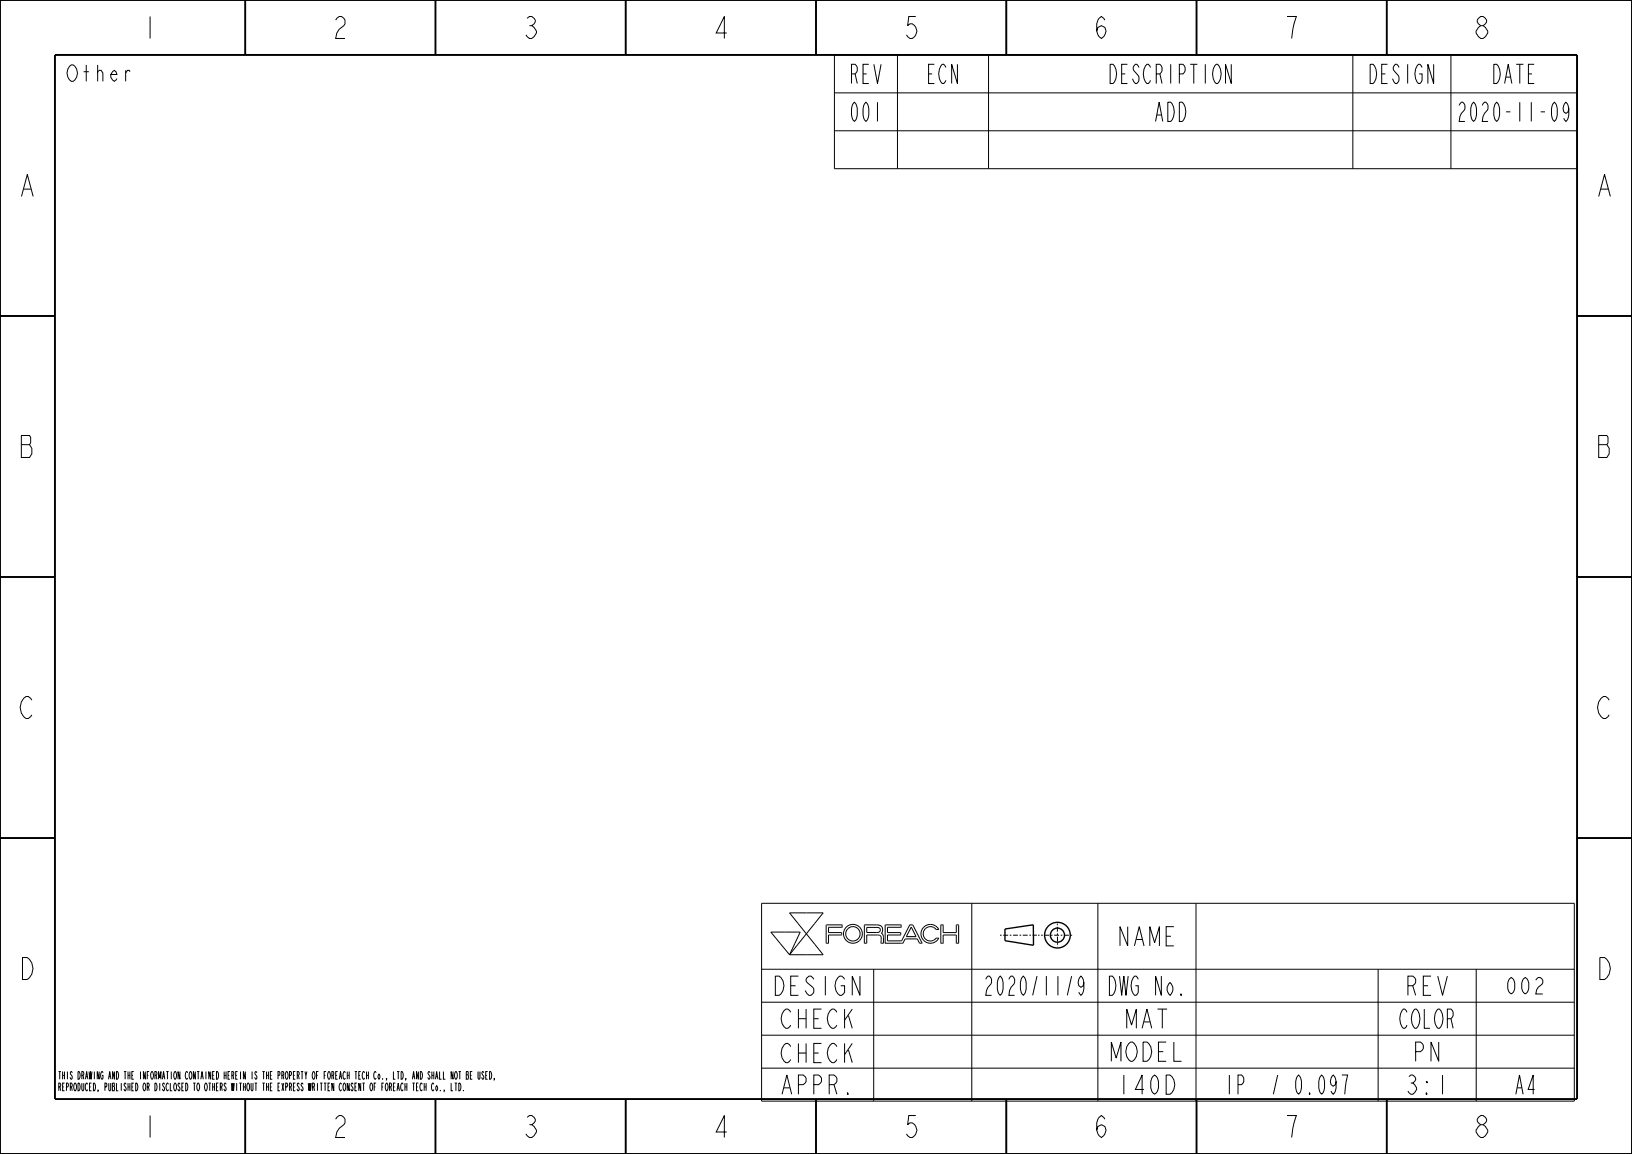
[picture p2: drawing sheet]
<svg xmlns="http://www.w3.org/2000/svg" width="297mm" height="210mm" viewBox="0 0 297 210" stroke-linecap="round" stroke-linejoin="round" font-family="sans-serif">
<g fill="none" stroke="#000" stroke-width=".18">
<path d="M22.9 12.8v2M23.7 13.1l-.2-.3h-.3l-.3 .5M151.9 10h135.1v20.7h-135.1zM151.9 16.9h135.1M163.3 10v20.7M179.9 10v20.7M202 11.7a.96 .96 0 0 1 1.1 .9 2.6 2.6 0 0 1-.6 2.6h-.5zM224.1 11.7v3.5l-1.1-3.5v3.5M246.2 10v20.7M264 10v20.7M265.5 19.2l.4-.6h.3a1.25 1.25 0 0 1-.3 2l-.2 .6-.2 .9h1.1M285.5 19.8l-.1 .6-.4 .2a1.24 1.24 0 0 1 0-2 2.91 2.91 0 0 1 0 3.5l-.4-.6"/>
<path d="M151.9 23.8h135.1M138.6 164.4h147.9v36h-147.9zM138.6 176.4h147.9M140.3 169.6h5.3l-1.9 4.1zM143.7 166.1h6.1l-3.1 3.8zM146.7 169.9l-3 3.8M146.7 169.9l3.1 3.8h-6.1M150.4 168.3h2.9l-.1 .4h-2.4v1h2.3l.1 .4h-2.4l-.1 1.5h-.3zM157.3 168.3h2.4l.7 .3 .2 .4v.5l-.2 .3 .3 .5 .1 1.3h-.5v-1.3l-.6-.2h-2v1.5h-.4zM157.7 168.8h2.2l.2 .2 .1 .4-.4 .3h-2.1zM159 176.4v24M161.1 168.3h2.9v.4h-2.5v1l2.4 .1v.3h-2.4v1.1h2.6l1.5-2.9h.5l1.7 3.3h-.5l-.4-.7h-2.2l-.4 .7h-3.2z"/>
<path d="M165.8 168.7l.9 1.7h-1.8zM166.1 168.3h.1M170.4 169.1l-.7-.4h-.8l-.6 .4-.3 .8 .3 .8 .6 .5h.8l.7-.5M170.4 170.7h.1M170.4 169.2h.1M170.4 170.7h.4M170.4 169.2h.4M170.8 170.7h.1M170.8 169.1l-.3-.4-.5-.3-.5-.2-.6 .1-.9 .6-.3 .5-.1 .5 .3 1.1 .5 .3 .5 .3h.6l.5-.1 .5-.3 .3-.5M170.8 169.1h.1M171.2 168.3h.4v1.4h2.4v-1.4h.4v3.3h-.4v-1.5h-2.4v1.5h-.4zM176.8 164.4v36"/>
<path d="M199.8 164.4v36M217.6 164.4v36M250.8 176.4v24M268.6 176.4v24M52 197.8h.2l.1-.2-.1-.5h-.2v1.4M52.7 197.8h.2l.1-.2-.1-.5h-.2v1.4M52.9 197.8l.1 .7M53.4 197.8h.2M53.7 197.1h-.3v1.4h.3M54.1 195.7h.2l.1-.2-.1-.5h-.2v1.4M54.3 195.7l.1 .7M54.4 197.3l-.1-.2a.45 .45 0 0 0-.2 .4 .45 .45 0 0 0 .3 .4v.4l-.1 .2-.2-.4"/>
<path d="M54.8 195h.4M55 195v1.4M55.1 197.3l-.1-.2a.45 .45 0 0 0-.2 .4 .45 .45 0 0 0 .3 .4v.4l-.1 .2-.2-.4M55.5 195l.2 1.4M55.8 195l-.1 .7M56.1 197.1l.1 1.4 .2-1.4 .1 1.4 .1-1.4M56.9 197.8h.2l.1-.2-.1-.5h-.2v1.4M57 195a.95 .95 0 0 1 0 1.4 1.23 1.23 0 0 1 0-1.4zM57.1 197.8l.1 .7M57.6 195.7h.2M57.8 197.1v1.4M57.9 195h-.3v1.4"/>
<path d="M58.3 197.1h.4M58.5 197.1v1.4M59 197.1h.4M59 195.7h.2M59.2 197.1v1.4M59.3 195h-.3v1.4M59.7 197.8h.2M59.8 195a.95 .95 0 0 1 0 1.4 1.23 1.23 0 0 1 0-1.4zM60 197.1h-.3v1.4h.3M60.4 195.7h.2l.1-.2-.1-.5h-.2v1.4M60.6 195.7l.1 .7M60.7 197.1v1.4l-.3-1.4v1.4"/>
<path d="M61.1 195.7h.2M61.4 195h-.3v1.4h.3M61.8 196.4l.2-1.4 .2 1.4M61.8 195.9h.3M62.8 195.2l-.1-.2a.95 .95 0 0 0 0 1.4l.1-.2M63.2 195.7h.3M63.2 195v1.4M63.5 195v1.4M80.9 198.5l-.1-.1v.3M82.1 197.1v1.4h.3M83 197.1v1.4M83.5 197.1h.2a1.23 1.23 0 0 1 0 1.4h-.2z"/>
<path d="M84.3 198.4l.1 .1zM85.9 195h-.3v1.4h.3M87 195v1.2l.1 .2 .2-.2v-1.2M88 195.2l-.1-.2a.45 .45 0 0 0-.2 .4 .45 .45 0 0 0 .3 .4v.4l-.1 .2-.2-.4M88.4 195.7h.2M88.7 195h-.3v1.4h.3M89.1 195h.2a1.23 1.23 0 0 1 0 1.4h-.2zM90 196.4l-.1-.1v.3M138.6 182.4h147.9M138.6 188.4h147.9M138.6 194.4h147.9"/>
<circle cx="155.2" cy="169.9" r="1.31"/>
<circle cx="155.2" cy="169.9" r="1.71"/>
</g>
<g fill="none" stroke="#000" stroke-width=".35">
<path d="M0 0h297v210h-297zM10 10h277v190h-277zM44.6 0v10M79.3 0v10M113.9 0v10M148.5 0v10M183.1 0v10M217.7 0v10M252.4 0v10M-.1 57.5h10M286.9 57.5h10M-.1 105h10"/>
<path d="M286.9 105h10M-.1 152.5h10M286.9 152.5h10M44.6 200v10M79.3 200v10M113.9 200v10M148.5 200v10M183.1 200v10M217.7 200v10M252.4 200v10"/>
</g>
<g fill="none" stroke="#000" stroke-width=".25">
<path d="M182.9 169.1l5.1-.8 .1 3.7-5.2-.8z"/>
<circle cx="192.4" cy="170.2" r="2.34"/>
<circle cx="192.4" cy="170.2" r="1.29"/>
</g>
<path d="M182 170.2h6.7M192.4 168.1l.1 4.2M195.1 170.2h-6.2" fill="none" stroke="#000" stroke-width=".18" stroke-dasharray=".3 .3 .9 .3" stroke-linecap="butt"/>
<g font-size="5.2">
<text x="26" y="7">1</text>
<text x="60.6" y="7">2</text>
<text x="95.3" y="7">3</text>
<text x="129.9" y="7">4</text>
<text x="164.5" y="7">5</text>
<text x="199.1" y="7">6</text>
<text x="233.8" y="7">7</text>
<text x="268.4" y="7">8</text>
<text x="3.7" y="35.8">A</text>
<text x="290.7" y="35.8">A</text>
<text x="3.6" y="83.3">B</text>
<text x="290.7" y="83.3">B</text>
<text x="3.6" y="130.8">C</text>
<text x="290.7" y="130.8">C</text>
<text x="3.6" y="178.3">D</text>
<text x="290.7" y="178.3">D</text>
<text x="26" y="207">1</text>
<text x="60.6" y="207">2</text>
<text x="95.3" y="207">3</text>
<text x="129.9" y="207">4</text>
<text x="164.5" y="207">5</text>
<text x="199.1" y="207">6</text>
<text x="233.8" y="207">7</text>
<text x="268.4" y="207">8</text>
</g>
<g font-size="4.6">
<text x="155" y="15.2">REV</text>
<text x="169.1" y="15.2">ECN</text>
<text x="203.7" y="15.2">DESCRIPTION</text>
<text x="250" y="15.2">DESIGN</text>
<text x="272.1" y="15.2">DATE</text>
<text x="155" y="22.1">001</text>
<text x="210.5" y="22.1">ADD</text>
<text x="267" y="22.1">2020-11-09</text>
<text x="204.2" y="172.1">NAME</text>
<text x="142" y="181.1">DESIGN</text>
<text x="180.6" y="181.1">2020/11/9</text>
<text x="202.8" y="181.1">DWG No.</text>
<text x="256.3" y="181.1">REV</text>
<text x="143.1" y="187.1">CHECK</text>
<text x="205.3" y="187.1">MAT</text>
<text x="255.5" y="187.1">COLOR</text>
<text x="143.1" y="193.4">CHECK</text>
<text x="203" y="193.1">MODEL</text>
<text x="257.4" y="193.1">PN</text>
<text x="143.1" y="199.1">APPR.</text>
<text x="204.2" y="199.1">140D</text>
<text x="223.1" y="199.1">IP</text>
<text x="231.1" y="199.1">/</text>
<text x="236.3" y="199.1">0.097</text>
<text x="256.3" y="199.1">3:1</text>
<text x="275.9" y="199.1">A4</text>
</g>
<g font-size="3.9">
<text x="11.9" y="14.8">Other</text>
<text x="274.5" y="180.9">002</text>
</g>
<g font-size="1.8">
<text x="10.5" y="196.4">THIS DRAWING AND THE INFORMATION CONTAINED HEREIN IS THE PROPERTY OF FOREACH</text>
<text x="64.4" y="196.4">TECH Co., LTD, AND SHALL NOT BE USED,</text>
<text x="10.5" y="198.5">REPRODUCED, PUBLISHED OR DISCLOSED TO OTHERS WITHOUT THE EXPRESS WRITTEN</text>
<text x="61.6" y="198.5">CONSENT OF FOREACH TECH Co., LTD.</text>
</g>
</svg>
